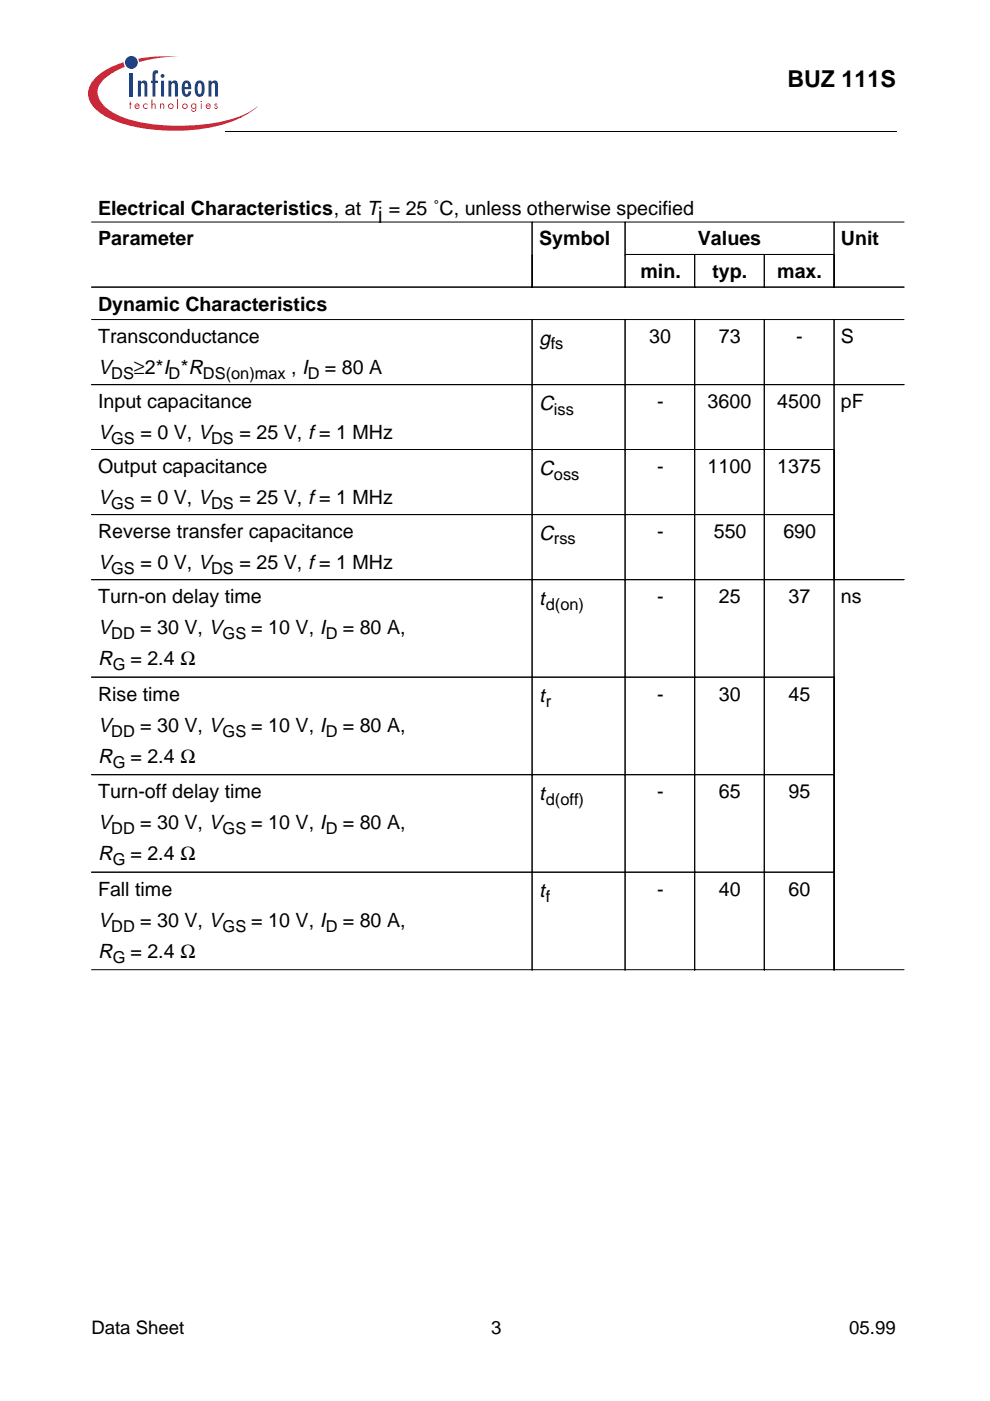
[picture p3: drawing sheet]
<svg xmlns="http://www.w3.org/2000/svg" width="210mm" height="297mm" viewBox="0 0 210 297" stroke-linecap="round" stroke-linejoin="round" font-family="sans-serif">
<g fill="#c82434">
<path d="M27.5 21.5h.2v.5h.2v.1h-.2v1h-.2v-1h-.1z"/>
<path d="M30.5 22.1l.6-.1h.2v.3a.41 .41 0 0 0-.7-.1 .41 .41 0 0 0 .1 .6 .41 .41 0 0 0 .6-.1v.3a.6 .6 0 0 1-.8-.1 .6 .6 0 0 1 0-.8z"/>
<path d="M32.1 21.1h.2v1l.3-.2 .4 .3v.9h-.2v-.8l-.2-.2-.3 .2v.8h-.2z"/>
<path d="M33.9 22h.2v.1l.3-.2 .3 .1 .1 1.1h-.2v-.8l-.2-.2-.3 .2v.8h-.2z"/>
<path d="M37.6 21.1h.2v2h-.2z"/>
<path d="M45.5 22.1a.33 .33 0 0 1 .6 0h-.4v.2a.4 .4 0 0 1 .5 .4 .4 .4 0 0 1-.3 .4 .4 .4 0 0 1-.5-.3l.5 .1v-.3a.4 .4 0 0 1-.4-.5z"/>
<path d="M29.3 12.4a35.9 35.9 0 0 1 8.6-.4 31.2 31.2 0 0 0-8.4 1.1z"/>
<path d="M20.3 16.4a14.5 14.5 0 0 1 5.9-3.2l.3 1a9.8 9.8 0 0 0-5.6 4.3 4 4 0 0 0 1.6 4.3 20.3 20.3 0 0 0 11.2 3.7 39 39 0 0 0 18.3-2.3l2.6-1.7a19.1 19.1 0 0 1-10.1 4.6 40.7 40.7 0 0 1-19.8-1.4 9.9 9.9 0 0 1-5.6-4.2 4.3 4.3 0 0 1 1.2-5.1z"/>
<path d="M28.8 22.3l.3-.2 .3 .3h-.7zM28.7 22.1a.59 .59 0 0 0 0 .9 .59 .59 0 0 0 .9-.2l-.2-.1-.2 .2a.37 .37 0 0 1-.5-.3h.9a.54 .54 0 0 0-.3-.6 .54 .54 0 0 0-.6 .1z"/>
<path d="M35.8 22.5a.41 .41 0 0 1 .8 0 .41 .41 0 0 1-.8 0zM35.6 22.5a.6 .6 0 0 0 1.2 0 .6 .6 0 0 0-1.2 0z"/>
<path d="M38.8 22.5a.41 .41 0 0 1 .8 0 .41 .41 0 0 1-.8 0zM38.6 22.5a.6 .6 0 0 0 1.2 0 .6 .6 0 0 0-1.2 0z"/>
<path d="M40.7 22.5a.4 .4 0 0 1 .8 0 .4 .4 0 0 1-.8 0zM40.6 22.1a.57 .57 0 0 0 0 .8 .57 .57 0 0 0 .8 0 .44 .44 0 0 1-.1 .5 .44 .44 0 0 1-.4 .1l-.2-.3h-.2a.56 .56 0 0 0 .7 .5 .56 .56 0 0 0 .4-.7v-1h-.2v.1l-.4-.2z"/>
<path d="M42.6 22h.2v1.1h-.2zM42.5 21.5a.15 .15 0 0 1 .3 0 .15 .15 0 0 1-.3 0z"/>
<path d="M43.9 22.3l.3-.2 .3 .3h-.7zM43.8 22.1a.59 .59 0 0 0 0 .9 .59 .59 0 0 0 .9-.2l-.2-.1-.2 .2a.37 .37 0 0 1-.5-.3h.9a.54 .54 0 0 0-.3-.6 .54 .54 0 0 0-.6 .1z"/>
</g>
<g fill="#18469d">
<path d="M27.5 15.4h.7v5.1h-.7z"/>
<path d="M29.2 17.1h.7v.4a.77 .77 0 0 1 1-.4 .77 .77 0 0 1 .3 1.1v2.3h-.6v-2.6l-.4-.3a.58 .58 0 0 0-.3 .8v2.1h-.7z"/>
<path d="M32.5 15.1l.6-.2 .4 .1v.6l-.3-.1-.2 .3v1.3h.5v.5h-.5v2.9h-.7v-2.9h-.3v-.5h.3v-1.4z"/>
<path d="M35.7 17.1h.6v.4a.77 .77 0 0 1 1.1-.4 .77 .77 0 0 1 .3 1.1v2.3h-.6v-2.6l-.4-.3a.58 .58 0 0 0-.4 .8v2.1h-.6z"/>
<path d="M44.2 17.1h.6v.4a.77 .77 0 0 1 1.1-.4 .77 .77 0 0 1 .3 1.1v2.3h-.6v-2.6l-.4-.3a.58 .58 0 0 0-.4 .8v2.1h-.6z"/>
<path d="M34.2 17.1h.6v3.4h-.6zM34.1 16.1a.42 .42 0 0 1 .8 0 .42 .42 0 0 1-.8 0z"/>
<path d="M39.3 17.7l.2-.1a.73 .73 0 0 1 .4 .9h-.7zM39.1 17.2a2.68 2.68 0 0 0 0 3.2 1 1 0 0 0 1-.1 1 1 0 0 0 .4-1h-.5l-.2 .6-.2 .1a.98 .98 0 0 1-.4-1.1l1.4-.1a1.54 1.54 0 0 0-1.1-1.8z"/>
<path d="M42.1 17.8l.2-.2a1.27 1.27 0 0 1 .5 1.5l-.2 .7-.3 .2a1.27 1.27 0 0 1-.4-1.5zM41.5 17.5l-.2 1.3a1.47 1.47 0 0 0 1 1.7 1.31 1.31 0 0 0 1.1-1.7 1.48 1.48 0 0 0-1.1-1.8l-.4 .2z"/>
<circle cx="27.9" cy="13.2" r="1.37"/>
</g>
<g fill="#000">
<path d="M47.8 27.8l.1 .1z" fill-rule="evenodd"/>
<path d="M190 27.8v.1z" fill-rule="evenodd"/>
</g>
<path d="M47.9 27.8h142.1" fill="none" stroke="#000" stroke-width=".21"/>
<path d="M15.1 40.4h179.1v233.6h-179.1z" fill-rule="evenodd" fill="#fff"/>
<path d="M15.1 40.4h179.1v233.6h-179.1z" fill="#fff"/>
<g fill="none" stroke="#000" stroke-width=".21">
<path d="M19.4 47.1h172.3M112.8 47.2v13.8M132.5 47.2v13.8M132.6 54h44.3M147.3 54.1v6.9M162 54.1v6.9M176.8 47.2v13.8M19.4 60.9h172.3M19.4 67.8h172.3M112.8 67.8v137.9M132.5 67.8v137.9M147.3 67.8v137.9"/>
<path d="M162 67.8v137.9M176.8 67.8v137.9M19.4 81.5h172.3M19.4 95.3h157.5M19.4 109.1h157.5M19.4 122.9h172.3M19.4 143.6h157.5M19.4 164.2h157.5M19.4 184.9h157.5M19.4 205.6h172.3"/>
</g>
<text font-size="4.9" x="166.9" y="18.5">BUZ 111S</text>
<g font-size="4.3">
<text x="114.3" y="73">g</text>
<text x="20.8" y="79.3">V</text>
<text x="114.3" y="86.8">C</text>
<text x="20.8" y="93.1">V</text>
<text x="114.3" y="100.6">C</text>
<text x="20.8" y="106.9">V</text>
<text x="114.3" y="114.4">C</text>
<text x="20.8" y="120.6">V</text>
<text x="114.3" y="128.2">t</text>
<text x="20.8" y="134.4">V</text>
<text x="20.8" y="141">R</text>
<text x="114.3" y="148.9">t</text>
<text x="20.8" y="155.1">V</text>
<text x="20.8" y="161.7">R</text>
<text x="114.3" y="169.5">t</text>
<text x="20.8" y="175.8">V</text>
<text x="20.8" y="182.4">R</text>
<text x="114.3" y="190.2">t</text>
<text x="20.8" y="196.5">V</text>
<text x="20.8" y="203.1">R</text>
</g>
<g font-size="4.2">
<text x="20.8" y="45.5">Electrical Characteristics, at T = 25 ˚C, unless otherwise specified</text>
<text x="80.2" y="46.9">j</text>
<text x="20.8" y="52">Parameter</text>
<text x="114.3" y="52">Symbol</text>
<text x="148" y="52">Values</text>
<text x="178.3" y="52">Unit</text>
<text x="135.8" y="59">min.</text>
<text x="151" y="59">typ.</text>
<text x="164.8" y="59">max.</text>
<text x="20.8" y="65.8">Dynamic Characteristics</text>
<text x="20.8" y="72.7">Transconductance</text>
<text x="137.6" y="72.7">30</text>
<text x="152.4" y="72.7">73</text>
<text x="168.8" y="72.7">-</text>
<text x="178.3" y="72.7">S</text>
<text x="28.4" y="79.3">≥2*I *R</text>
<text x="61.7" y="79.3">, I</text>
<text x="68.9" y="79.3">= 80 A</text>
<text x="20.8" y="86.5">Input capacitance</text>
<text x="139.3" y="86.5">-</text>
<text x="150" y="86.5">3600</text>
<text x="164.8" y="86.5">4500</text>
<text x="178.3" y="86.5">pF</text>
<text x="29.8" y="93.1">= 0 V, V</text>
<text x="50.8" y="93.1">= 25 V, f = 1 MHz</text>
<text x="20.8" y="100.3">Output capacitance</text>
<text x="139.3" y="100.3">-</text>
<text x="150" y="100.3">1100</text>
<text x="164.8" y="100.3">1375</text>
<text x="29.8" y="106.9">= 0 V, V</text>
<text x="50.8" y="106.9">= 25 V, f = 1 MHz</text>
<text x="20.8" y="114.1">Reverse transfer capacitance</text>
<text x="139.3" y="114.1">-</text>
<text x="151.3" y="114.1">550</text>
<text x="166.1" y="114.1">690</text>
<text x="29.8" y="120.6">= 0 V, V</text>
<text x="50.8" y="120.6">= 25 V, f = 1 MHz</text>
<text x="20.8" y="127.9">Turn-on delay time</text>
<text x="139.3" y="127.9">-</text>
<text x="152.4" y="127.9">25</text>
<text x="167.2" y="127.9">37</text>
<text x="178.3" y="127.9">ns</text>
<text x="29.7" y="134.4">= 30 V, V</text>
<text x="53.3" y="134.4">= 10 V, I</text>
<text x="72.7" y="134.4">= 80 A,</text>
<text x="27.7" y="141">= 2.4 Ω</text>
<text x="20.8" y="148.5">Rise time</text>
<text x="139.3" y="148.5">-</text>
<text x="152.4" y="148.5">30</text>
<text x="167.2" y="148.5">45</text>
<text x="29.7" y="155.1">= 30 V, V</text>
<text x="53.3" y="155.1">= 10 V, I</text>
<text x="72.7" y="155.1">= 80 A,</text>
<text x="27.7" y="161.7">= 2.4 Ω</text>
<text x="20.8" y="169.2">Turn-off delay time</text>
<text x="139.3" y="169.2">-</text>
<text x="152.4" y="169.2">65</text>
<text x="167.2" y="169.2">95</text>
<text x="29.7" y="175.8">= 30 V, V</text>
<text x="53.3" y="175.8">= 10 V, I</text>
<text x="72.7" y="175.8">= 80 A,</text>
<text x="27.7" y="182.4">= 2.4 Ω</text>
<text x="20.8" y="189.9">Fall time</text>
<text x="139.3" y="189.9">-</text>
<text x="152.4" y="189.9">40</text>
<text x="167.2" y="189.9">60</text>
<text x="29.7" y="196.5">= 30 V, V</text>
<text x="53.3" y="196.5">= 10 V, I</text>
<text x="72.7" y="196.5">= 80 A,</text>
<text x="27.7" y="203.1">= 2.4 Ω</text>
</g>
<g font-size="3.9">
<text x="19.4" y="282.9">Data Sheet</text>
<text x="104.1" y="282.9">3</text>
<text x="180.1" y="282.9">05.99</text>
</g>
<g font-size="3.5">
<text x="116.8" y="74.1">fs</text>
<text x="23.6" y="80.3">DS</text>
<text x="35.7" y="80.3">D</text>
<text x="43" y="80.3">DS(on)max</text>
<text x="65.3" y="80.3">D</text>
<text x="117.4" y="87.9">iss</text>
<text x="23.6" y="94.1">GS</text>
<text x="44.7" y="94.1">DS</text>
<text x="117.4" y="101.7">oss</text>
<text x="23.6" y="107.9">GS</text>
<text x="44.7" y="107.9">DS</text>
<text x="117.4" y="115.4">rss</text>
<text x="23.6" y="121.7">GS</text>
<text x="44.7" y="121.7">DS</text>
<text x="115.7" y="129.2">d(on)</text>
<text x="23.6" y="135.5">DD</text>
<text x="47.2" y="135.5">GS</text>
<text x="69.1" y="135.5">D</text>
<text x="23.9" y="142.1">G</text>
<text x="115.7" y="149.9">r</text>
<text x="23.6" y="156.2">DD</text>
<text x="47.2" y="156.2">GS</text>
<text x="69.1" y="156.2">D</text>
<text x="23.9" y="162.7">G</text>
<text x="115.7" y="170.6">d(off)</text>
<text x="23.6" y="176.8">DD</text>
<text x="47.2" y="176.8">GS</text>
<text x="69.1" y="176.8">D</text>
<text x="23.9" y="183.4">G</text>
<text x="115.7" y="191.3">f</text>
<text x="23.6" y="197.5">DD</text>
<text x="47.2" y="197.5">GS</text>
<text x="69.1" y="197.5">D</text>
<text x="23.9" y="204.1">G</text>
</g>
</svg>
